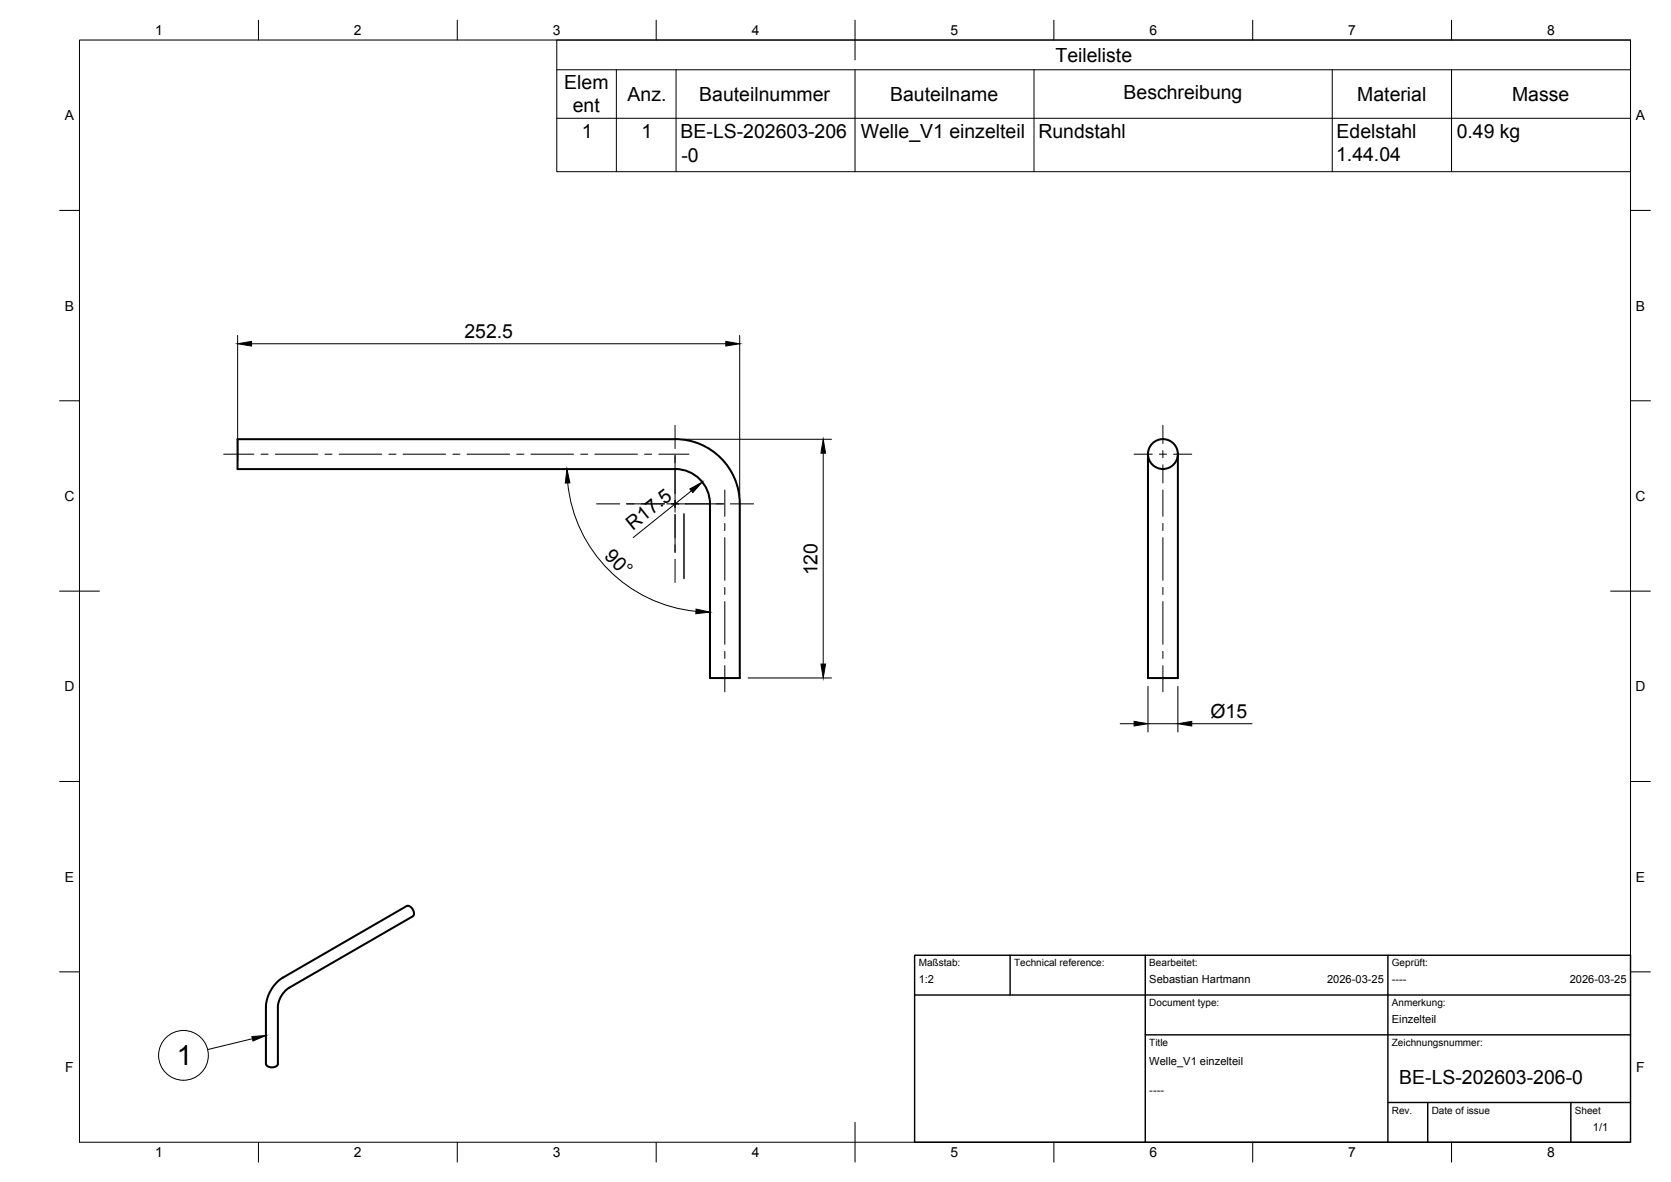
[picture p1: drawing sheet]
<svg xmlns="http://www.w3.org/2000/svg" width="420mm" height="297mm" viewBox="0 0 420 297" stroke-linecap="round" stroke-linejoin="round" font-family="sans-serif">
<!-- layer: Visible -->
<g fill="none" stroke="#000" stroke-width=".51">
<path d="M169.8 110.3a16.3 16.3 0 0 1 16.2 16.3v43.8h-7.5v-43.8a8.8 8.8 0 0 0-8.7-8.7h-110.1v-7.5h110.1M288.6 114.1v56.3h7.6v-56.3M66.9 267.4v-14.3a9.3 9.3 0 0 1 4.3-7.4l31.1-18a1.73 1.73 0 0 1 1.5 2.6l-31.1 17.9a6.3 6.3 0 0 0-2.8 4.9v14.3M66.9 267.4a1.73 1.73 0 0 0 3 0"/>
<circle cx="292.4" cy="114.1" r="3.8"/>
</g>
<!-- layer: BORDER -->
<g fill="none" stroke="#000" stroke-width=".25">
<path d="M20 10.1h390v276.9h-390zM65 5.1v5M115 5.1v5M165 5.1v5M215 5.1v10M265 5.1v5M315 5.1v5M365 5.1v5M15 52.9h5M410 52.9h5M15 100.7h5M410 100.7h5"/>
<path d="M15 148.6h10M405 148.6h10M15 196.4h5M410 196.4h5M15 244.2h5M410 244.2h5M65 287v5M115 287v5M165 287v5M215 282.1v9.9M265 287v5M315 287v5"/>
<path d="M365 287v5"/>
</g>
<!-- layer: TITLEBLOCK -->
<path d="M230 240.1h180v46.9h-180zM230 250h180M254 240.1v9.9M288 240.1v46.9M349 240.1v46.9M288 260.1h122M349 277.1h61M359 277.1v9.9M395 277.1v9.9" fill="none" stroke="#000" stroke-width=".36"/>
<!-- layer: FD_Dimensions -->
<g fill="none" stroke="#000" stroke-width=".25">
<path d="M59.8 84.3v31.5M63.2 86.4h119.3M186 84.3v40.2M171.9 110.4h37.2M207 113.9v53M142.7 121.4a35.9 35.9 0 0 0 32.3 32.2M173.8 123.3l-14.6 11.8M188.1 170.4h21M288.6 172.5v11.5M296.2 172.5v11.5M281.7 181.9h3.5M288.6 181.9h7.6"/>
<path d="M299.7 181.9h15.1"/>
</g>
<path d="M59.8 86.4l3.4-.6v1.2zM182.5 85.8l3.5 .6-3.5 .6zM207 110.4l.6 3.5h-1.2zM142.6 117.9l.7 3.5h-1.2zM173.5 122.9l3.1-1.8-2.4 2.7zM175 153.1l3.5 .7-3.5 .4zM206.4 166.9h1.2l-.6 3.5zM285.2 181.3l3.4 .6-3.4 .5zM296.2 181.9l3.5-.6v1.1z" fill="#000" stroke="#000" stroke-width=".25"/>
<!-- layer: Smart Centers -->
<g fill="none" stroke="#000" stroke-width=".25">
<path d="M56.2 114.1h7.6M65.6 114.1h1.8M69.2 114.1h10.7M81.7 114.1h1.8M85.3 114.1h10.7M97.8 114.1h1.8M101.3 114.1h10.8M113.9 114.1h1.7M117.4 114.1h10.7M129.9 114.1h1.8M133.5 114.1h10.7M146 114.1h1.8"/>
<path d="M149.6 114.1h10.7M162.1 114.1h1.8M165.7 114.1h7.5M169.7 106.9v5.8M169.7 114.4v9.6M285.2 114.1h4.5M291.5 114.1h1.8M292.4 106.9v4.5M292.4 113.2v1.8M292.4 116.8v4.6M295.1 114.1h4.6M150 126.6h5.9"/>
<path d="M157.5 126.6h9.6M168.8 126.6h1.8M169.7 125.7v1.8M169.7 129.3v9.6M172.4 126.6h9.6M182.2 123.1v6.7M182.2 131.5v1.8M182.2 135.1v10.7M183.6 126.6h5.9M292.4 123.1v6.7M292.4 131.5v1.8M292.4 135.1v10.7"/>
<path d="M169.7 140.5v5.9M182.2 147.6v1.8M182.2 151.2v10.7M292.4 147.6v1.8M292.4 151.2v10.7M182.2 163.7v1.8M182.2 167.3v6.6M292.4 163.7v1.8M292.4 167.3v6.6"/>
</g>
<!-- layer: Parts Lists -->
<path d="M140 10.1h270v33h-270zM140 17.5h270M155 17.5v25.6M170 17.5v25.6M215 17.5v25.6M260 17.5v25.6M335 17.5v25.6M365 17.5v25.6M140 29.7h270" fill="none" stroke="#000" stroke-width=".25"/>
<!-- layer: Balloons -->
<circle cx="46.1" cy="265.2" r="6.3" fill="none" stroke="#000" stroke-width=".25"/>
<!-- layer: 0 -->
<path d="M63.3 260.5l3.6-.3-3.3 1.4z" fill="#000" stroke="#000" stroke-width=".25"/>
<path d="M63.5 261l-11.3 2.8" fill="none" stroke="#000" stroke-width=".25"/>
<!-- layer: Edge Extensions -->
<path d="M167.6 126.6h4.8M169.7 124v4.7" fill="none" stroke="#000" stroke-width=".25"/>
<!-- layer: Sketch7 -->
<path d="M172 129.1v16.3" fill="none" stroke="#000" stroke-width=".36"/>
<text font-size="7" x="44.4" y="267.7">1</text>
<g font-size="4.9">
<text x="265.4" y="15.5">Teileliste</text>
<text x="141.9" y="22.4">Elem</text>
<text x="144" y="28.3">ent</text>
<text x="157.8" y="25.4">Anz.</text>
<text x="175.8" y="25.3">Bauteilnummer</text>
<text x="223.8" y="25.3">Bauteilname</text>
<text x="282.5" y="24.9">Beschreibung</text>
<text x="341.3" y="25.3">Material</text>
<text x="380.2" y="25.3">Masse</text>
<text x="146.3" y="34.6">1</text>
<text x="161.3" y="34.6">1</text>
<text x="171.1" y="34.8">BE-LS-202603-206</text>
<text x="216.4" y="34.7">Welle_V1 einzelteil</text>
<text x="261.1" y="34.7">Rundstahl</text>
<text x="336.1" y="34.7">Edelstahl</text>
<text x="366.3" y="34.7">0.49 kg</text>
<text x="171.3" y="40.6">-0</text>
<text x="336" y="40.6">1.44.04</text>
<text x="116.8" y="84.9">252.5</text>
<text x="159.1" y="133.3" transform="rotate(-39 159.1 133.3)">R17.5</text>
<text x="151.8" y="140" transform="rotate(44 151.8 140)">90°</text>
<text x="205.5" y="144.6" transform="rotate(-90 205.5 144.6)">120</text>
<text x="304.4" y="180.3">Ø15</text>
<text x="351.8" y="272.3">BE-LS-202603-206-0</text>
</g>
<g font-size="3.5">
<text x="39" y="8.8">1</text>
<text x="89" y="8.8">2</text>
<text x="139" y="8.8">3</text>
<text x="189" y="8.8">4</text>
<text x="239" y="8.8">5</text>
<text x="289" y="8.8">6</text>
<text x="339" y="8.8">7</text>
<text x="389" y="8.8">8</text>
<text x="16.3" y="30.2">A</text>
<text x="411.3" y="30.2">A</text>
<text x="16.3" y="78">B</text>
<text x="411.3" y="78">B</text>
<text x="16.2" y="125.9">C</text>
<text x="411.2" y="125.9">C</text>
<text x="16.2" y="173.7">D</text>
<text x="411.2" y="173.7">D</text>
<text x="16.3" y="221.6">E</text>
<text x="411.3" y="221.6">E</text>
<text x="16.4" y="269.4">F</text>
<text x="411.4" y="269.4">F</text>
<text x="39" y="290.8">1</text>
<text x="89" y="290.8">2</text>
<text x="139" y="290.8">3</text>
<text x="189" y="290.8">4</text>
<text x="239" y="290.8">5</text>
<text x="289" y="290.8">6</text>
<text x="339" y="290.8">7</text>
<text x="389" y="290.8">8</text>
</g>
<g font-size="2.8">
<text x="231" y="247">1:2</text>
<text x="289" y="247">Sebastian Hartmann</text>
<text x="333.7" y="247">2026-03-25</text>
<text x="350" y="247">----</text>
<text x="394.7" y="247">2026-03-25</text>
<text x="350" y="257.1">Einzelteil</text>
<text x="289" y="267.6">Welle_V1 einzelteil</text>
<text x="289" y="275">----</text>
<text x="400.5" y="284.2">1/1</text>
</g>
<g font-size="2.5">
<text x="231" y="242.9">Maßstab:</text>
<text x="255" y="242.9">Technical reference:</text>
<text x="289" y="242.9">Bearbeitet:</text>
<text x="350" y="242.9">Geprüft:</text>
<text x="289" y="252.8">Document type:</text>
<text x="350" y="252.8">Anmerkung:</text>
<text x="289" y="262.9">Title</text>
<text x="350" y="262.9">Zeichnungsnummer:</text>
<text x="350" y="279.9">Rev.</text>
<text x="360" y="279.9">Date of issue</text>
<text x="396" y="279.9">Sheet</text>
</g>
</svg>
